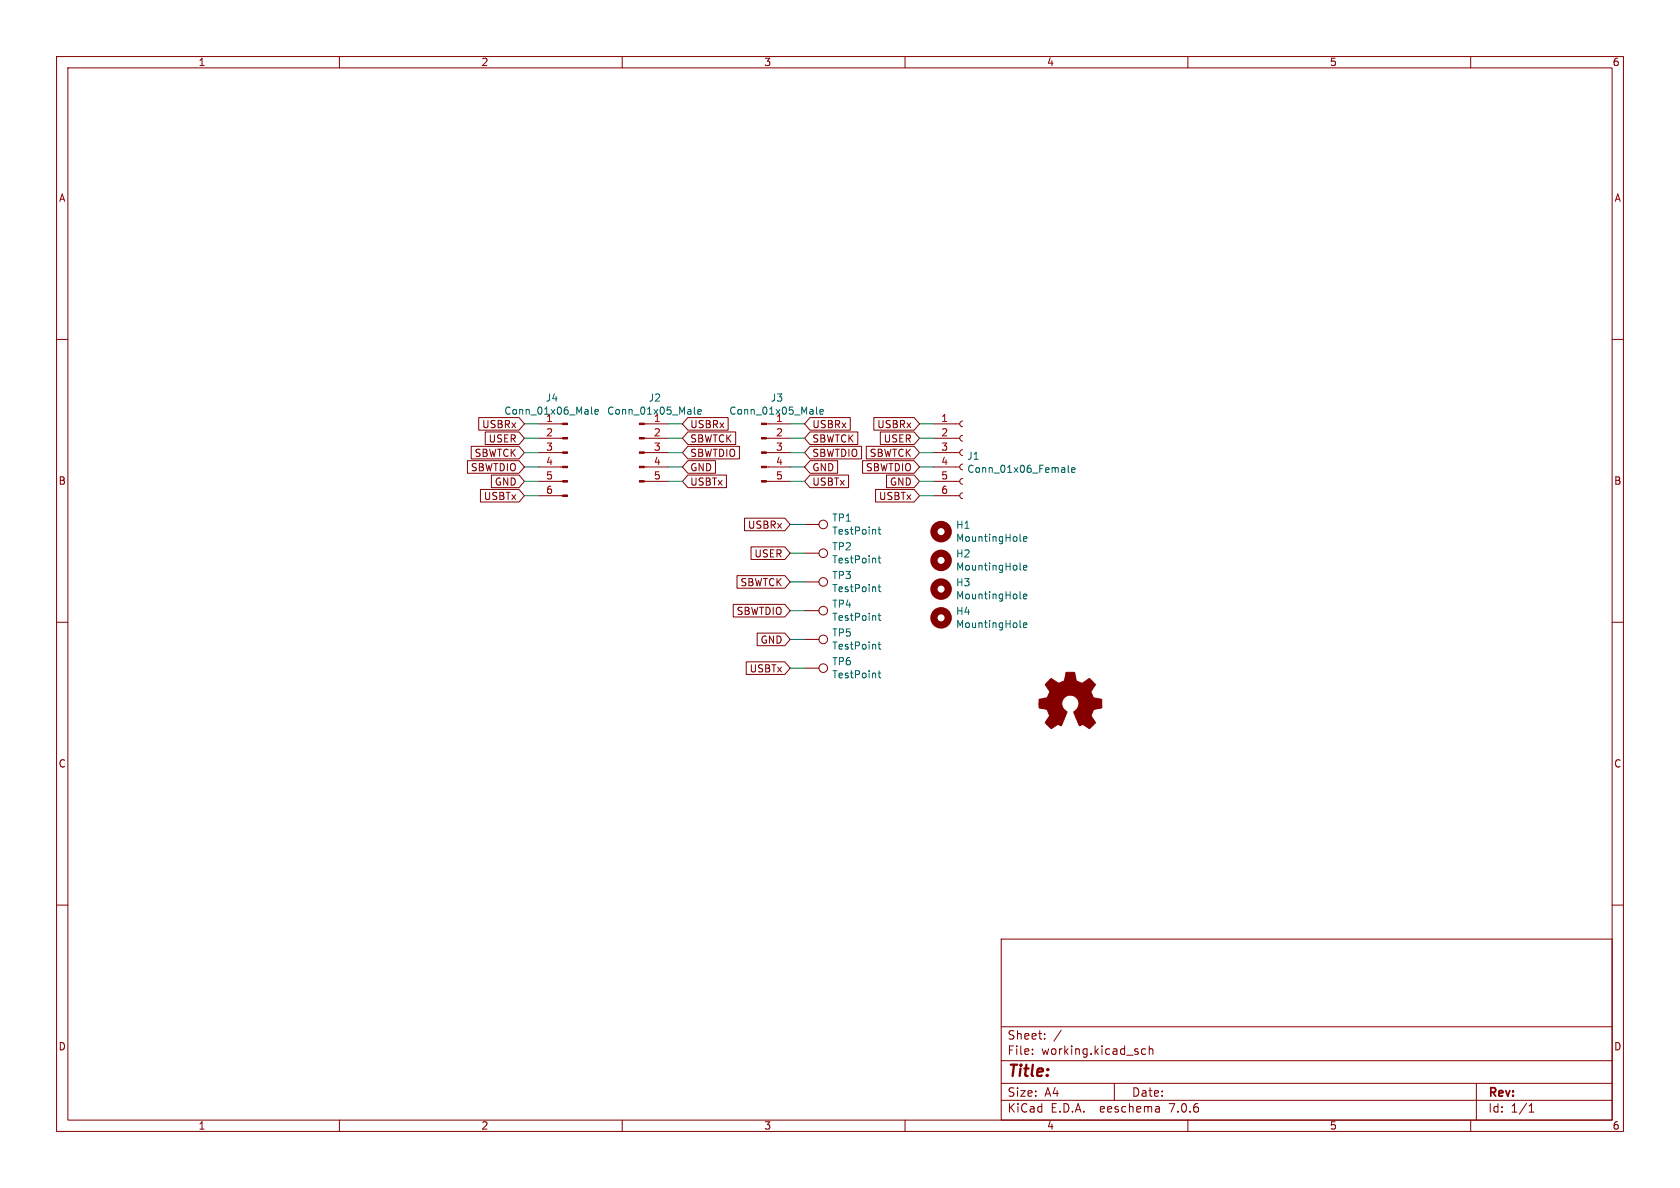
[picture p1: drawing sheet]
(kicad_sch (version 20230121) (generator eeschema)

 (paper "A4")

 (lib_symbols
  (symbol "Connector:TestPoint" (pin_numbers hide) (pin_names (offset 0.762) hide) (in_bom yes) (on_board yes)
   (property "Reference" "TP" (at 0 6.858 0) (effects (font (size 1.27 1.27))))
   (property "Value" "TestPoint" (at 0 5.08 0) (effects (font (size 1.27 1.27))))
   (property "Footprint" "" (at 5.08 0 0) (effects (font (size 1.27 1.27)) hide))
   (property "Datasheet" "~" (at 5.08 0 0) (effects (font (size 1.27 1.27)) hide))
   (symbol "TestPoint_0_1"
    (circle (center 0 3.302) (radius 0.762) (stroke (width 0) (type default)) (fill (type none))))
   (symbol "TestPoint_1_1"
    (pin passive line (at 0 0 90) (length 2.54) (name "1" (effects (font (size 1.27 1.27)))) (number "1" (effects (font (size 1.27 1.27)))))))
  (symbol "Graphic:Logo_Open_Hardware_Small" (in_bom no) (on_board no)
   (property "Reference" "#SYM" (at 0 6.985 0) (effects (font (size 1.27 1.27)) hide))
   (property "Value" "Logo_Open_Hardware_Small" (at 0 -5.715 0) (effects (font (size 1.27 1.27)) hide))
   (property "Footprint" "" (at 0 0 0) (effects (font (size 1.27 1.27)) hide))
   (property "Datasheet" "~" (at 0 0 0) (effects (font (size 1.27 1.27)) hide))
   (property "Sim.Enable" "0" (at 0 0 0) (effects (font (size 1.27 1.27)) hide))
   (symbol "Logo_Open_Hardware_Small_0_1"
    (polyline (pts (xy 3.3528 -4.3434) (xy 3.302 -4.318) (xy 3.175 -4.2418) (xy 2.9972 -4.1148) (xy 2.7686 -3.9624) (xy 2.54 -3.81) (xy 2.3622 -3.7084) (xy 2.2352 -3.6068) (xy 2.1844 -3.5814) (xy 2.159 -3.6068) (xy 2.0574 -3.6576) (xy 1.905 -3.7338) (xy 1.8034 -3.7846) (xy 1.6764 -3.8354) (xy 1.6002 -3.8354) (xy 1.6002 -3.8354) (xy 1.5494 -3.7338) (xy 1.4732 -3.5306) (xy 1.3462 -3.302) (xy 1.2446 -3.0226) (xy 1.1176 -2.7178) (xy 0.9652 -2.413) (xy 0.8636 -2.1082) (xy 0.7366 -1.8288) (xy 0.6604 -1.6256) (xy 0.6096 -1.4732) (xy 0.5842 -1.397) (xy 0.5842 -1.397) (xy 0.6604 -1.3208) (xy 0.7874 -1.2446) (xy 1.0414 -1.016) (xy 1.2954 -0.6858) (xy 1.4478 -0.3302) (xy 1.524 0.0762) (xy 1.4732 0.4572) (xy 1.3208 0.8128) (xy 1.0668 1.143) (xy 0.762 1.3716) (xy 0.4064 1.524) (xy 0 1.5748) (xy -0.381 1.5494) (xy -0.7366 1.397) (xy -1.0668 1.143) (xy -1.2192 0.9906) (xy -1.397 0.6604) (xy -1.524 0.3048) (xy -1.524 0.2286) (xy -1.4986 -0.1778) (xy -1.397 -0.5334) (xy -1.1938 -0.8636) (xy -0.9144 -1.143) (xy -0.8636 -1.1684) (xy -0.7366 -1.27) (xy -0.635 -1.3462) (xy -0.5842 -1.397) (xy -1.0668 -2.5908) (xy -1.143 -2.794) (xy -1.2954 -3.1242) (xy -1.397 -3.4036) (xy -1.4986 -3.6322) (xy -1.5748 -3.7846) (xy -1.6002 -3.8354) (xy -1.6002 -3.8354) (xy -1.651 -3.8354) (xy -1.7272 -3.81) (xy -1.905 -3.7338) (xy -2.0066 -3.683) (xy -2.1336 -3.6068) (xy -2.2098 -3.5814) (xy -2.2606 -3.6068) (xy -2.3622 -3.683) (xy -2.54 -3.81) (xy -2.7686 -3.9624) (xy -2.9718 -4.0894) (xy -3.1496 -4.2164) (xy -3.302 -4.318) (xy -3.3528 -4.3434) (xy -3.3782 -4.3434) (xy -3.429 -4.318) (xy -3.5306 -4.2164) (xy -3.7084 -4.064) (xy -3.937 -3.8354) (xy -3.9624 -3.81) (xy -4.1656 -3.6068) (xy -4.318 -3.4544) (xy -4.4196 -3.3274) (xy -4.445 -3.2766) (xy -4.445 -3.2766) (xy -4.4196 -3.2258) (xy -4.318 -3.0734) (xy -4.2164 -2.8956) (xy -4.064 -2.667) (xy -3.6576 -2.0828) (xy -3.8862 -1.5494) (xy -3.937 -1.3716) (xy -4.0386 -1.1684) (xy -4.0894 -1.0414) (xy -4.1148 -0.9652) (xy -4.191 -0.9398) (xy -4.318 -0.9144) (xy -4.5466 -0.8636) (xy -4.8006 -0.8128) (xy -5.0546 -0.7874) (xy -5.2578 -0.7366) (xy -5.4356 -0.7112) (xy -5.5118 -0.6858) (xy -5.5118 -0.6858) (xy -5.5372 -0.635) (xy -5.5372 -0.5588) (xy -5.5372 -0.4318) (xy -5.5626 -0.2286) (xy -5.5626 0.0762) (xy -5.5626 0.127) (xy -5.5372 0.4064) (xy -5.5372 0.635) (xy -5.5372 0.762) (xy -5.5372 0.8382) (xy -5.5372 0.8382) (xy -5.461 0.8382) (xy -5.3086 0.889) (xy -5.08 0.9144) (xy -4.826 0.9652) (xy -4.8006 0.9906) (xy -4.5466 1.0414) (xy -4.318 1.0668) (xy -4.1656 1.1176) (xy -4.0894 1.143) (xy -4.0894 1.143) (xy -4.0386 1.2446) (xy -3.9624 1.4224) (xy -3.8608 1.6256) (xy -3.7846 1.8288) (xy -3.7084 2.0066) (xy -3.6576 2.159) (xy -3.6322 2.2098) (xy -3.6322 2.2098) (xy -3.683 2.286) (xy -3.7592 2.413) (xy -3.8862 2.5908) (xy -4.064 2.8194) (xy -4.064 2.8448) (xy -4.2164 3.0734) (xy -4.3434 3.2512) (xy -4.4196 3.3782) (xy -4.445 3.4544) (xy -4.445 3.4544) (xy -4.3942 3.5052) (xy -4.2926 3.6322) (xy -4.1148 3.81) (xy -3.937 4.0132) (xy -3.8608 4.064) (xy -3.6576 4.2926) (xy -3.5052 4.4196) (xy -3.4036 4.4958) (xy -3.3528 4.5212) (xy -3.3528 4.5212) (xy -3.302 4.4704) (xy -3.1496 4.3688) (xy -2.9718 4.2418) (xy -2.7432 4.0894) (xy -2.7178 4.0894) (xy -2.4892 3.937) (xy -2.3114 3.81) (xy -2.1844 3.7084) (xy -2.1336 3.683) (xy -2.1082 3.683) (xy -2.032 3.7084) (xy -1.8542 3.7592) (xy -1.6764 3.8354) (xy -1.4732 3.937) (xy -1.27 4.0132) (xy -1.143 4.064) (xy -1.0668 4.1148) (xy -1.0668 4.1148) (xy -1.0414 4.191) (xy -1.016 4.3434) (xy -0.9652 4.572) (xy -0.9144 4.8514) (xy -0.889 4.9022) (xy -0.8382 5.1562) (xy -0.8128 5.3848) (xy -0.7874 5.5372) (xy -0.762 5.588) (xy -0.7112 5.6134) (xy -0.5842 5.6134) (xy -0.4064 5.6134) (xy -0.1524 5.6134) (xy 0.0762 5.6134) (xy 0.3302 5.6134) (xy 0.5334 5.6134) (xy 0.6858 5.588) (xy 0.7366 5.588) (xy 0.7366 5.588) (xy 0.762 5.5118) (xy 0.8128 5.334) (xy 0.8382 5.1054) (xy 0.9144 4.826) (xy 0.9144 4.7752) (xy 0.9652 4.5212) (xy 1.016 4.2926) (xy 1.0414 4.1402) (xy 1.0668 4.0894) (xy 1.0668 4.0894) (xy 1.1938 4.0386) (xy 1.3716 3.9624) (xy 1.5748 3.8608) (xy 2.0828 3.6576) (xy 2.7178 4.0894) (xy 2.7686 4.1402) (xy 2.9972 4.2926) (xy 3.175 4.4196) (xy 3.302 4.4958) (xy 3.3782 4.5212) (xy 3.3782 4.5212) (xy 3.429 4.4704) (xy 3.556 4.3434) (xy 3.7338 4.191) (xy 3.9116 3.9878) (xy 4.064 3.8354) (xy 4.2418 3.6576) (xy 4.3434 3.556) (xy 4.4196 3.4798) (xy 4.4196 3.429) (xy 4.4196 3.4036) (xy 4.3942 3.3274) (xy 4.2926 3.2004) (xy 4.1656 2.9972) (xy 4.0132 2.794) (xy 3.8862 2.5908) (xy 3.7592 2.3876) (xy 3.6576 2.2352) (xy 3.6322 2.159) (xy 3.6322 2.1336) (xy 3.683 2.0066) (xy 3.7592 1.8288) (xy 3.8608 1.6002) (xy 4.064 1.1176) (xy 4.3942 1.0414) (xy 4.5974 1.016) (xy 4.8768 0.9652) (xy 5.1308 0.9144) (xy 5.5372 0.8382) (xy 5.5626 -0.6604) (xy 5.4864 -0.6858) (xy 5.4356 -0.6858) (xy 5.2832 -0.7366) (xy 5.0546 -0.762) (xy 4.8006 -0.8128) (xy 4.5974 -0.8636) (xy 4.3688 -0.9144) (xy 4.2164 -0.9398) (xy 4.1402 -0.9398) (xy 4.1148 -0.9652) (xy 4.064 -1.0668) (xy 3.9878 -1.2446) (xy 3.9116 -1.4478) (xy 3.81 -1.651) (xy 3.7338 -1.8542) (xy 3.683 -2.0066) (xy 3.6576 -2.0828) (xy 3.683 -2.1336) (xy 3.7846 -2.2606) (xy 3.8862 -2.4638) (xy 4.0386 -2.667) (xy 4.191 -2.8956) (xy 4.318 -3.0734) (xy 4.3942 -3.2004) (xy 4.445 -3.2766) (xy 4.4196 -3.3274) (xy 4.3434 -3.429) (xy 4.1656 -3.5814) (xy 3.937 -3.8354) (xy 3.8862 -3.8608) (xy 3.683 -4.064) (xy 3.5306 -4.2164) (xy 3.4036 -4.318) (xy 3.3528 -4.3434)) (stroke (width 0) (type default)) (fill (type outline)))))
  (symbol "Mechanical:MountingHole" (pin_names (offset 1.016)) (in_bom yes) (on_board yes)
   (property "Reference" "H" (at 0 5.08 0) (effects (font (size 1.27 1.27))))
   (property "Value" "MountingHole" (at 0 3.175 0) (effects (font (size 1.27 1.27))))
   (property "Footprint" "" (at 0 0 0) (effects (font (size 1.27 1.27)) hide))
   (property "Datasheet" "~" (at 0 0 0) (effects (font (size 1.27 1.27)) hide))
   (symbol "MountingHole_0_1"
    (circle (center 0 0) (radius 1.27) (stroke (width 1.27) (type default)) (fill (type none)))))
  (symbol "programmer_converter-rescue:Conn_01x05_Male-Connector" (pin_names (offset 1.016) hide) (in_bom yes) (on_board yes)
   (property "Reference" "J" (at 0 7.62 0) (effects (font (size 1.27 1.27))))
   (property "Value" "Connector_Conn_01x05_Male" (at 0 -7.62 0) (effects (font (size 1.27 1.27))))
   (property "Footprint" "" (at 0 0 0) (effects (font (size 1.27 1.27)) hide))
   (property "Datasheet" "" (at 0 0 0) (effects (font (size 1.27 1.27)) hide))
   (symbol "Conn_01x05_Male-Connector_1_1"
    (polyline (pts (xy 1.27 -5.08) (xy 0.8636 -5.08)) (stroke (width 0.1524) (type solid)) (fill (type none)))
    (polyline (pts (xy 1.27 -2.54) (xy 0.8636 -2.54)) (stroke (width 0.1524) (type solid)) (fill (type none)))
    (polyline (pts (xy 1.27 0) (xy 0.8636 0)) (stroke (width 0.1524) (type solid)) (fill (type none)))
    (polyline (pts (xy 1.27 2.54) (xy 0.8636 2.54)) (stroke (width 0.1524) (type solid)) (fill (type none)))
    (polyline (pts (xy 1.27 5.08) (xy 0.8636 5.08)) (stroke (width 0.1524) (type solid)) (fill (type none)))
    (rectangle (start 0.8636 -4.953) (end 0 -5.207) (stroke (width 0.1524) (type solid)) (fill (type outline)))
    (rectangle (start 0.8636 -2.413) (end 0 -2.667) (stroke (width 0.1524) (type solid)) (fill (type outline)))
    (rectangle (start 0.8636 0.127) (end 0 -0.127) (stroke (width 0.1524) (type solid)) (fill (type outline)))
    (rectangle (start 0.8636 2.667) (end 0 2.413) (stroke (width 0.1524) (type solid)) (fill (type outline)))
    (rectangle (start 0.8636 5.207) (end 0 4.953) (stroke (width 0.1524) (type solid)) (fill (type outline)))
    (pin passive line (at 5.08 5.08 180) (length 3.81) (name "Pin_1" (effects (font (size 1.27 1.27)))) (number "1" (effects (font (size 1.27 1.27)))))
    (pin passive line (at 5.08 2.54 180) (length 3.81) (name "Pin_2" (effects (font (size 1.27 1.27)))) (number "2" (effects (font (size 1.27 1.27)))))
    (pin passive line (at 5.08 0 180) (length 3.81) (name "Pin_3" (effects (font (size 1.27 1.27)))) (number "3" (effects (font (size 1.27 1.27)))))
    (pin passive line (at 5.08 -2.54 180) (length 3.81) (name "Pin_4" (effects (font (size 1.27 1.27)))) (number "4" (effects (font (size 1.27 1.27)))))
    (pin passive line (at 5.08 -5.08 180) (length 3.81) (name "Pin_5" (effects (font (size 1.27 1.27)))) (number "5" (effects (font (size 1.27 1.27)))))))
  (symbol "programmer_converter-rescue:Conn_01x06_Female-Connector" (pin_names (offset 1.016) hide) (in_bom yes) (on_board yes)
   (property "Reference" "J" (at 0 7.62 0) (effects (font (size 1.27 1.27))))
   (property "Value" "Connector_Conn_01x06_Female" (at 0 -10.16 0) (effects (font (size 1.27 1.27))))
   (property "Footprint" "" (at 0 0 0) (effects (font (size 1.27 1.27)) hide))
   (property "Datasheet" "" (at 0 0 0) (effects (font (size 1.27 1.27)) hide))
   (symbol "Conn_01x06_Female-Connector_1_1"
    (arc (start 0 -7.112) (mid -0.5058 -7.62) (end 0 -8.128) (stroke (width 0.1524) (type solid)) (fill (type none)))
    (arc (start 0 -4.572) (mid -0.5058 -5.08) (end 0 -5.588) (stroke (width 0.1524) (type solid)) (fill (type none)))
    (arc (start 0 -2.032) (mid -0.5058 -2.54) (end 0 -3.048) (stroke (width 0.1524) (type solid)) (fill (type none)))
    (polyline (pts (xy -1.27 -7.62) (xy -0.508 -7.62)) (stroke (width 0.1524) (type solid)) (fill (type none)))
    (polyline (pts (xy -1.27 -5.08) (xy -0.508 -5.08)) (stroke (width 0.1524) (type solid)) (fill (type none)))
    (polyline (pts (xy -1.27 -2.54) (xy -0.508 -2.54)) (stroke (width 0.1524) (type solid)) (fill (type none)))
    (polyline (pts (xy -1.27 0) (xy -0.508 0)) (stroke (width 0.1524) (type solid)) (fill (type none)))
    (polyline (pts (xy -1.27 2.54) (xy -0.508 2.54)) (stroke (width 0.1524) (type solid)) (fill (type none)))
    (polyline (pts (xy -1.27 5.08) (xy -0.508 5.08)) (stroke (width 0.1524) (type solid)) (fill (type none)))
    (arc (start 0 0.508) (mid -0.5058 0) (end 0 -0.508) (stroke (width 0.1524) (type solid)) (fill (type none)))
    (arc (start 0 3.048) (mid -0.5058 2.54) (end 0 2.032) (stroke (width 0.1524) (type solid)) (fill (type none)))
    (arc (start 0 5.588) (mid -0.5058 5.08) (end 0 4.572) (stroke (width 0.1524) (type solid)) (fill (type none)))
    (pin passive line (at -5.08 5.08 0) (length 3.81) (name "Pin_1" (effects (font (size 1.27 1.27)))) (number "1" (effects (font (size 1.27 1.27)))))
    (pin passive line (at -5.08 2.54 0) (length 3.81) (name "Pin_2" (effects (font (size 1.27 1.27)))) (number "2" (effects (font (size 1.27 1.27)))))
    (pin passive line (at -5.08 0 0) (length 3.81) (name "Pin_3" (effects (font (size 1.27 1.27)))) (number "3" (effects (font (size 1.27 1.27)))))
    (pin passive line (at -5.08 -2.54 0) (length 3.81) (name "Pin_4" (effects (font (size 1.27 1.27)))) (number "4" (effects (font (size 1.27 1.27)))))
    (pin passive line (at -5.08 -5.08 0) (length 3.81) (name "Pin_5" (effects (font (size 1.27 1.27)))) (number "5" (effects (font (size 1.27 1.27)))))
    (pin passive line (at -5.08 -7.62 0) (length 3.81) (name "Pin_6" (effects (font (size 1.27 1.27)))) (number "6" (effects (font (size 1.27 1.27)))))))
  (symbol "programmer_converter-rescue:Conn_01x06_Male-Connector" (pin_names (offset 1.016) hide) (in_bom yes) (on_board yes)
   (property "Reference" "J" (at 0 7.62 0) (effects (font (size 1.27 1.27))))
   (property "Value" "Connector_Conn_01x06_Male" (at 0 -10.16 0) (effects (font (size 1.27 1.27))))
   (property "Footprint" "" (at 0 0 0) (effects (font (size 1.27 1.27)) hide))
   (property "Datasheet" "" (at 0 0 0) (effects (font (size 1.27 1.27)) hide))
   (symbol "Conn_01x06_Male-Connector_1_1"
    (polyline (pts (xy 1.27 -7.62) (xy 0.8636 -7.62)) (stroke (width 0.1524) (type solid)) (fill (type none)))
    (polyline (pts (xy 1.27 -5.08) (xy 0.8636 -5.08)) (stroke (width 0.1524) (type solid)) (fill (type none)))
    (polyline (pts (xy 1.27 -2.54) (xy 0.8636 -2.54)) (stroke (width 0.1524) (type solid)) (fill (type none)))
    (polyline (pts (xy 1.27 0) (xy 0.8636 0)) (stroke (width 0.1524) (type solid)) (fill (type none)))
    (polyline (pts (xy 1.27 2.54) (xy 0.8636 2.54)) (stroke (width 0.1524) (type solid)) (fill (type none)))
    (polyline (pts (xy 1.27 5.08) (xy 0.8636 5.08)) (stroke (width 0.1524) (type solid)) (fill (type none)))
    (rectangle (start 0.8636 -7.493) (end 0 -7.747) (stroke (width 0.1524) (type solid)) (fill (type outline)))
    (rectangle (start 0.8636 -4.953) (end 0 -5.207) (stroke (width 0.1524) (type solid)) (fill (type outline)))
    (rectangle (start 0.8636 -2.413) (end 0 -2.667) (stroke (width 0.1524) (type solid)) (fill (type outline)))
    (rectangle (start 0.8636 0.127) (end 0 -0.127) (stroke (width 0.1524) (type solid)) (fill (type outline)))
    (rectangle (start 0.8636 2.667) (end 0 2.413) (stroke (width 0.1524) (type solid)) (fill (type outline)))
    (rectangle (start 0.8636 5.207) (end 0 4.953) (stroke (width 0.1524) (type solid)) (fill (type outline)))
    (pin passive line (at 5.08 5.08 180) (length 3.81) (name "Pin_1" (effects (font (size 1.27 1.27)))) (number "1" (effects (font (size 1.27 1.27)))))
    (pin passive line (at 5.08 2.54 180) (length 3.81) (name "Pin_2" (effects (font (size 1.27 1.27)))) (number "2" (effects (font (size 1.27 1.27)))))
    (pin passive line (at 5.08 0 180) (length 3.81) (name "Pin_3" (effects (font (size 1.27 1.27)))) (number "3" (effects (font (size 1.27 1.27)))))
    (pin passive line (at 5.08 -2.54 180) (length 3.81) (name "Pin_4" (effects (font (size 1.27 1.27)))) (number "4" (effects (font (size 1.27 1.27)))))
    (pin passive line (at 5.08 -5.08 180) (length 3.81) (name "Pin_5" (effects (font (size 1.27 1.27)))) (number "5" (effects (font (size 1.27 1.27)))))
    (pin passive line (at 5.08 -7.62 180) (length 3.81) (name "Pin_6" (effects (font (size 1.27 1.27)))) (number "6" (effects (font (size 1.27 1.27))))))))


 (wire (pts (xy 95.25 77.47) (xy 92.71 77.47)) (stroke (width 0) (type default)))
 (wire (pts (xy 120.65 82.55) (xy 118.11 82.55)) (stroke (width 0) (type default)))
 (wire (pts (xy 165.1 77.47) (xy 162.56 77.47)) (stroke (width 0) (type default)))
 (wire (pts (xy 142.24 74.93) (xy 139.7 74.93)) (stroke (width 0) (type default)))
 (wire (pts (xy 162.56 87.63) (xy 165.1 87.63)) (stroke (width 0) (type default)))
 (wire (pts (xy 165.1 74.93) (xy 162.56 74.93)) (stroke (width 0) (type default)))
 (wire (pts (xy 95.25 74.93) (xy 92.71 74.93)) (stroke (width 0) (type default)))
 (wire (pts (xy 95.25 80.01) (xy 92.71 80.01)) (stroke (width 0) (type default)))
 (wire (pts (xy 142.24 82.55) (xy 139.7 82.55)) (stroke (width 0) (type default)))
 (wire (pts (xy 142.24 97.79) (xy 139.7 97.79)) (stroke (width 0) (type default)))
 (wire (pts (xy 120.65 74.93) (xy 118.11 74.93)) (stroke (width 0) (type default)))
 (wire (pts (xy 95.25 85.09) (xy 92.71 85.09)) (stroke (width 0) (type default)))
 (wire (pts (xy 142.24 102.87) (xy 139.7 102.87)) (stroke (width 0) (type default)))
 (wire (pts (xy 165.1 82.55) (xy 162.56 82.55)) (stroke (width 0) (type default)))
 (wire (pts (xy 95.25 82.55) (xy 92.71 82.55)) (stroke (width 0) (type default)))
 (wire (pts (xy 142.24 80.01) (xy 139.7 80.01)) (stroke (width 0) (type default)))
 (wire (pts (xy 142.24 77.47) (xy 139.7 77.47)) (stroke (width 0) (type default)))
 (wire (pts (xy 165.1 85.09) (xy 162.56 85.09)) (stroke (width 0) (type default)))
 (wire (pts (xy 142.24 85.09) (xy 139.7 85.09)) (stroke (width 0) (type default)))
 (wire (pts (xy 165.1 80.01) (xy 162.56 80.01)) (stroke (width 0) (type default)))
 (wire (pts (xy 92.71 87.63) (xy 95.25 87.63)) (stroke (width 0) (type default)))
 (wire (pts (xy 142.24 113.03) (xy 139.7 113.03)) (stroke (width 0) (type default)))
 (wire (pts (xy 142.24 107.95) (xy 139.7 107.95)) (stroke (width 0) (type default)))
 (wire (pts (xy 142.24 92.71) (xy 139.7 92.71)) (stroke (width 0) (type default)))
 (wire (pts (xy 139.7 118.11) (xy 142.24 118.11)) (stroke (width 0) (type default)))
 (wire (pts (xy 120.65 77.47) (xy 118.11 77.47)) (stroke (width 0) (type default)))
 (wire (pts (xy 120.65 85.09) (xy 118.11 85.09)) (stroke (width 0) (type default)))
 (wire (pts (xy 120.65 80.01) (xy 118.11 80.01)) (stroke (width 0) (type default)))

 (global_label "GND" (shape input) (at 162.56 85.09 180) (effects (font (size 1.27 1.27)) (justify right))
  (property "Intersheetrefs" "${INTERSHEET_REFS}" (at 162.56 85.09 0) (effects (font (size 1.27 1.27)) hide)))
 (global_label "SBWTDIO" (shape input) (at 139.7 107.95 180) (effects (font (size 1.27 1.27)) (justify right))
  (property "Intersheetrefs" "${INTERSHEET_REFS}" (at 139.7 107.95 0) (effects (font (size 1.27 1.27)) hide)))
 (global_label "SBWTCK" (shape input) (at 120.65 77.47 0) (effects (font (size 1.27 1.27)) (justify left))
  (property "Intersheetrefs" "${INTERSHEET_REFS}" (at 120.65 77.47 0) (effects (font (size 1.27 1.27)) hide)))
 (global_label "USBRx" (shape input) (at 92.71 74.93 180) (effects (font (size 1.27 1.27)) (justify right))
  (property "Intersheetrefs" "${INTERSHEET_REFS}" (at 92.71 74.93 0) (effects (font (size 1.27 1.27)) hide)))
 (global_label "USBTx" (shape input) (at 92.71 87.63 180) (effects (font (size 1.27 1.27)) (justify right))
  (property "Intersheetrefs" "${INTERSHEET_REFS}" (at 92.71 87.63 0) (effects (font (size 1.27 1.27)) hide)))
 (global_label "USBTx" (shape input) (at 162.56 87.63 180) (effects (font (size 1.27 1.27)) (justify right))
  (property "Intersheetrefs" "${INTERSHEET_REFS}" (at 162.56 87.63 0) (effects (font (size 1.27 1.27)) hide)))
 (global_label "SBWTDIO" (shape input) (at 120.65 80.01 0) (effects (font (size 1.27 1.27)) (justify left))
  (property "Intersheetrefs" "${INTERSHEET_REFS}" (at 120.65 80.01 0) (effects (font (size 1.27 1.27)) hide)))
 (global_label "GND" (shape input) (at 139.7 113.03 180) (effects (font (size 1.27 1.27)) (justify right))
  (property "Intersheetrefs" "${INTERSHEET_REFS}" (at 139.7 113.03 0) (effects (font (size 1.27 1.27)) hide)))
 (global_label "SBWTDIO" (shape input) (at 162.56 82.55 180) (effects (font (size 1.27 1.27)) (justify right))
  (property "Intersheetrefs" "${INTERSHEET_REFS}" (at 162.56 82.55 0) (effects (font (size 1.27 1.27)) hide)))
 (global_label "USBTx" (shape input) (at 139.7 118.11 180) (effects (font (size 1.27 1.27)) (justify right))
  (property "Intersheetrefs" "${INTERSHEET_REFS}" (at 139.7 118.11 0) (effects (font (size 1.27 1.27)) hide)))
 (global_label "GND" (shape input) (at 142.24 82.55 0) (effects (font (size 1.27 1.27)) (justify left))
  (property "Intersheetrefs" "${INTERSHEET_REFS}" (at 142.24 82.55 0) (effects (font (size 1.27 1.27)) hide)))
 (global_label "SBWTCK" (shape input) (at 162.56 80.01 180) (effects (font (size 1.27 1.27)) (justify right))
  (property "Intersheetrefs" "${INTERSHEET_REFS}" (at 162.56 80.01 0) (effects (font (size 1.27 1.27)) hide)))
 (global_label "USER" (shape input) (at 162.56 77.47 180) (effects (font (size 1.27 1.27)) (justify right))
  (property "Intersheetrefs" "${INTERSHEET_REFS}" (at 162.56 77.47 0) (effects (font (size 1.27 1.27)) hide)))
 (global_label "USER" (shape input) (at 92.71 77.47 180) (effects (font (size 1.27 1.27)) (justify right))
  (property "Intersheetrefs" "${INTERSHEET_REFS}" (at 92.71 77.47 0) (effects (font (size 1.27 1.27)) hide)))
 (global_label "GND" (shape input) (at 92.71 85.09 180) (effects (font (size 1.27 1.27)) (justify right))
  (property "Intersheetrefs" "${INTERSHEET_REFS}" (at 92.71 85.09 0) (effects (font (size 1.27 1.27)) hide)))
 (global_label "USBRx" (shape input) (at 139.7 92.71 180) (effects (font (size 1.27 1.27)) (justify right))
  (property "Intersheetrefs" "${INTERSHEET_REFS}" (at 139.7 92.71 0) (effects (font (size 1.27 1.27)) hide)))
 (global_label "SBWTDIO" (shape input) (at 92.71 82.55 180) (effects (font (size 1.27 1.27)) (justify right))
  (property "Intersheetrefs" "${INTERSHEET_REFS}" (at 92.71 82.55 0) (effects (font (size 1.27 1.27)) hide)))
 (global_label "USBTx" (shape input) (at 120.65 85.09 0) (effects (font (size 1.27 1.27)) (justify left))
  (property "Intersheetrefs" "${INTERSHEET_REFS}" (at 120.65 85.09 0) (effects (font (size 1.27 1.27)) hide)))
 (global_label "SBWTCK" (shape input) (at 92.71 80.01 180) (effects (font (size 1.27 1.27)) (justify right))
  (property "Intersheetrefs" "${INTERSHEET_REFS}" (at 92.71 80.01 0) (effects (font (size 1.27 1.27)) hide)))
 (global_label "SBWTDIO" (shape input) (at 142.24 80.01 0) (effects (font (size 1.27 1.27)) (justify left))
  (property "Intersheetrefs" "${INTERSHEET_REFS}" (at 142.24 80.01 0) (effects (font (size 1.27 1.27)) hide)))
 (global_label "USBRx" (shape input) (at 162.56 74.93 180) (effects (font (size 1.27 1.27)) (justify right))
  (property "Intersheetrefs" "${INTERSHEET_REFS}" (at 162.56 74.93 0) (effects (font (size 1.27 1.27)) hide)))
 (global_label "USER" (shape input) (at 139.7 97.79 180) (effects (font (size 1.27 1.27)) (justify right))
  (property "Intersheetrefs" "${INTERSHEET_REFS}" (at 139.7 97.79 0) (effects (font (size 1.27 1.27)) hide)))
 (global_label "SBWTCK" (shape input) (at 139.7 102.87 180) (effects (font (size 1.27 1.27)) (justify right))
  (property "Intersheetrefs" "${INTERSHEET_REFS}" (at 139.7 102.87 0) (effects (font (size 1.27 1.27)) hide)))
 (global_label "USBRx" (shape input) (at 142.24 74.93 0) (effects (font (size 1.27 1.27)) (justify left))
  (property "Intersheetrefs" "${INTERSHEET_REFS}" (at 142.24 74.93 0) (effects (font (size 1.27 1.27)) hide)))
 (global_label "USBRx" (shape input) (at 120.65 74.93 0) (effects (font (size 1.27 1.27)) (justify left))
  (property "Intersheetrefs" "${INTERSHEET_REFS}" (at 120.65 74.93 0) (effects (font (size 1.27 1.27)) hide)))
 (global_label "USBTx" (shape input) (at 142.24 85.09 0) (effects (font (size 1.27 1.27)) (justify left))
  (property "Intersheetrefs" "${INTERSHEET_REFS}" (at 142.24 85.09 0) (effects (font (size 1.27 1.27)) hide)))
 (global_label "GND" (shape input) (at 120.65 82.55 0) (effects (font (size 1.27 1.27)) (justify left))
  (property "Intersheetrefs" "${INTERSHEET_REFS}" (at 120.65 82.55 0) (effects (font (size 1.27 1.27)) hide)))
 (global_label "SBWTCK" (shape input) (at 142.24 77.47 0) (effects (font (size 1.27 1.27)) (justify left))
  (property "Intersheetrefs" "${INTERSHEET_REFS}" (at 142.24 77.47 0) (effects (font (size 1.27 1.27)) hide)))

 (symbol (lib_id "programmer_converter-rescue:Conn_01x06_Female-Connector") (at 170.18 80.01 0) (unit 1) (in_bom yes) (on_board yes) (dnp no)
  (property "Reference" "J1" (at 170.8912 80.6196 0) (effects (font (size 1.27 1.27)) (justify left)))
  (property "Value" "Conn_01x06_Female" (at 170.8912 82.931 0) (effects (font (size 1.27 1.27)) (justify left)))
  (property "Footprint" "Gigahawk:851-87-006-20-001101" (at 170.18 80.01 0) (effects (font (size 1.27 1.27)) hide))
  (property "Datasheet" "https://www.precidip.com/AppHost/9696,1/Scripts/Modules/Catalog/Default.aspx?c=7&i=204&p=80&pdf=1&dsku=851-PP-NNN-20-001101" (at 170.18 80.01 0) (effects (font (size 1.27 1.27)) hide))
  (property "Digikey" "1212-1351-ND" (at 170.18 80.01 0) (effects (font (size 1.27 1.27)) hide)) (pin "1") (pin "2") (pin "3") (pin "4") (pin "5") (pin "6"))

 (symbol (lib_id "programmer_converter-rescue:Conn_01x05_Male-Connector") (at 134.62 80.01 0) (unit 1) (in_bom yes) (on_board yes) (dnp no)
  (property "Reference" "J3" (at 137.3632 70.3326 0) (effects (font (size 1.27 1.27))))
  (property "Value" "Conn_01x05_Male" (at 137.3632 72.644 0) (effects (font (size 1.27 1.27))))
  (property "Footprint" "Connector_PinHeader_2.54mm:PinHeader_1x05_P2.54mm_Vertical" (at 134.62 80.01 0) (effects (font (size 1.27 1.27)) hide))
  (property "Datasheet" "~" (at 134.62 80.01 0) (effects (font (size 1.27 1.27)) hide)) (pin "1") (pin "2") (pin "3") (pin "4") (pin "5"))

 (symbol (lib_id "programmer_converter-rescue:Conn_01x05_Male-Connector") (at 113.03 80.01 0) (unit 1) (in_bom yes) (on_board yes) (dnp no)
  (property "Reference" "J2" (at 115.7732 70.3326 0) (effects (font (size 1.27 1.27))))
  (property "Value" "Conn_01x05_Male" (at 115.7732 72.644 0) (effects (font (size 1.27 1.27))))
  (property "Footprint" "Connector_PinHeader_2.54mm:PinHeader_1x05_P2.54mm_Vertical" (at 113.03 80.01 0) (effects (font (size 1.27 1.27)) hide))
  (property "Datasheet" "~" (at 113.03 80.01 0) (effects (font (size 1.27 1.27)) hide)) (pin "1") (pin "2") (pin "3") (pin "4") (pin "5"))

 (symbol (lib_id "Connector:TestPoint") (at 142.24 92.71 270) (unit 1) (in_bom yes) (on_board yes) (dnp no)
  (property "Reference" "TP1" (at 147.0152 91.5416 90) (effects (font (size 1.27 1.27)) (justify left)))
  (property "Value" "TestPoint" (at 147.0152 93.853 90) (effects (font (size 1.27 1.27)) (justify left)))
  (property "Footprint" "TestPoint:TestPoint_Pad_2.0x2.0mm" (at 142.24 97.79 0) (effects (font (size 1.27 1.27)) hide))
  (property "Datasheet" "~" (at 142.24 97.79 0) (effects (font (size 1.27 1.27)) hide)) (pin "1"))

 (symbol (lib_id "Connector:TestPoint") (at 142.24 97.79 270) (unit 1) (in_bom yes) (on_board yes) (dnp no)
  (property "Reference" "TP2" (at 147.0152 96.6216 90) (effects (font (size 1.27 1.27)) (justify left)))
  (property "Value" "TestPoint" (at 147.0152 98.933 90) (effects (font (size 1.27 1.27)) (justify left)))
  (property "Footprint" "TestPoint:TestPoint_Pad_2.0x2.0mm" (at 142.24 102.87 0) (effects (font (size 1.27 1.27)) hide))
  (property "Datasheet" "~" (at 142.24 102.87 0) (effects (font (size 1.27 1.27)) hide)) (pin "1"))

 (symbol (lib_id "Connector:TestPoint") (at 142.24 102.87 270) (unit 1) (in_bom yes) (on_board yes) (dnp no)
  (property "Reference" "TP3" (at 147.0152 101.7016 90) (effects (font (size 1.27 1.27)) (justify left)))
  (property "Value" "TestPoint" (at 147.0152 104.013 90) (effects (font (size 1.27 1.27)) (justify left)))
  (property "Footprint" "TestPoint:TestPoint_Pad_2.0x2.0mm" (at 142.24 107.95 0) (effects (font (size 1.27 1.27)) hide))
  (property "Datasheet" "~" (at 142.24 107.95 0) (effects (font (size 1.27 1.27)) hide)) (pin "1"))

 (symbol (lib_id "Connector:TestPoint") (at 142.24 107.95 270) (unit 1) (in_bom yes) (on_board yes) (dnp no)
  (property "Reference" "TP4" (at 147.0152 106.7816 90) (effects (font (size 1.27 1.27)) (justify left)))
  (property "Value" "TestPoint" (at 147.0152 109.093 90) (effects (font (size 1.27 1.27)) (justify left)))
  (property "Footprint" "TestPoint:TestPoint_Pad_2.0x2.0mm" (at 142.24 113.03 0) (effects (font (size 1.27 1.27)) hide))
  (property "Datasheet" "~" (at 142.24 113.03 0) (effects (font (size 1.27 1.27)) hide)) (pin "1"))

 (symbol (lib_id "Connector:TestPoint") (at 142.24 113.03 270) (unit 1) (in_bom yes) (on_board yes) (dnp no)
  (property "Reference" "TP5" (at 147.0152 111.8616 90) (effects (font (size 1.27 1.27)) (justify left)))
  (property "Value" "TestPoint" (at 147.0152 114.173 90) (effects (font (size 1.27 1.27)) (justify left)))
  (property "Footprint" "TestPoint:TestPoint_Pad_2.0x2.0mm" (at 142.24 118.11 0) (effects (font (size 1.27 1.27)) hide))
  (property "Datasheet" "~" (at 142.24 118.11 0) (effects (font (size 1.27 1.27)) hide)) (pin "1"))

 (symbol (lib_id "Connector:TestPoint") (at 142.24 118.11 270) (unit 1) (in_bom yes) (on_board yes) (dnp no)
  (property "Reference" "TP6" (at 147.0152 116.9416 90) (effects (font (size 1.27 1.27)) (justify left)))
  (property "Value" "TestPoint" (at 147.0152 119.253 90) (effects (font (size 1.27 1.27)) (justify left)))
  (property "Footprint" "TestPoint:TestPoint_Pad_2.0x2.0mm" (at 142.24 123.19 0) (effects (font (size 1.27 1.27)) hide))
  (property "Datasheet" "~" (at 142.24 123.19 0) (effects (font (size 1.27 1.27)) hide)) (pin "1"))

 (symbol (lib_id "Mechanical:MountingHole") (at 166.37 93.98 0) (unit 1) (in_bom yes) (on_board yes) (dnp no)
  (property "Reference" "H1" (at 168.91 92.8116 0) (effects (font (size 1.27 1.27)) (justify left)))
  (property "Value" "MountingHole" (at 168.91 95.123 0) (effects (font (size 1.27 1.27)) (justify left)))
  (property "Footprint" "MountingHole:MountingHole_2.7mm_M2.5" (at 166.37 93.98 0) (effects (font (size 1.27 1.27)) hide))
  (property "Datasheet" "~" (at 166.37 93.98 0) (effects (font (size 1.27 1.27)) hide)))

 (symbol (lib_id "Mechanical:MountingHole") (at 166.37 99.06 0) (unit 1) (in_bom yes) (on_board yes) (dnp no)
  (property "Reference" "H2" (at 168.91 97.8916 0) (effects (font (size 1.27 1.27)) (justify left)))
  (property "Value" "MountingHole" (at 168.91 100.203 0) (effects (font (size 1.27 1.27)) (justify left)))
  (property "Footprint" "MountingHole:MountingHole_2.7mm_M2.5" (at 166.37 99.06 0) (effects (font (size 1.27 1.27)) hide))
  (property "Datasheet" "~" (at 166.37 99.06 0) (effects (font (size 1.27 1.27)) hide)))

 (symbol (lib_id "Mechanical:MountingHole") (at 166.37 104.14 0) (unit 1) (in_bom yes) (on_board yes) (dnp no)
  (property "Reference" "H3" (at 168.91 102.9716 0) (effects (font (size 1.27 1.27)) (justify left)))
  (property "Value" "MountingHole" (at 168.91 105.283 0) (effects (font (size 1.27 1.27)) (justify left)))
  (property "Footprint" "MountingHole:MountingHole_2.7mm_M2.5" (at 166.37 104.14 0) (effects (font (size 1.27 1.27)) hide))
  (property "Datasheet" "~" (at 166.37 104.14 0) (effects (font (size 1.27 1.27)) hide)))

 (symbol (lib_id "Mechanical:MountingHole") (at 166.37 109.22 0) (unit 1) (in_bom yes) (on_board yes) (dnp no)
  (property "Reference" "H4" (at 168.91 108.0516 0) (effects (font (size 1.27 1.27)) (justify left)))
  (property "Value" "MountingHole" (at 168.91 110.363 0) (effects (font (size 1.27 1.27)) (justify left)))
  (property "Footprint" "MountingHole:MountingHole_2.7mm_M2.5" (at 166.37 109.22 0) (effects (font (size 1.27 1.27)) hide))
  (property "Datasheet" "~" (at 166.37 109.22 0) (effects (font (size 1.27 1.27)) hide)))

 (symbol (lib_id "Graphic:Logo_Open_Hardware_Small") (at 189.23 124.46 0) (unit 1) (in_bom yes) (on_board yes) (dnp no)
  (property "Reference" "LOGO1" (at 189.23 117.475 0) (effects (font (size 1.27 1.27)) hide))
  (property "Value" "Logo_Open_Hardware_Small" (at 189.23 130.175 0) (effects (font (size 1.27 1.27)) hide))
  (property "Footprint" "Symbol:OSHW-Logo_5.7x6mm_SilkScreen" (at 189.23 124.46 0) (effects (font (size 1.27 1.27)) hide))
  (property "Datasheet" "~" (at 189.23 124.46 0) (effects (font (size 1.27 1.27)) hide)))

 (symbol (lib_id "programmer_converter-rescue:Conn_01x06_Male-Connector") (at 100.33 80.01 0) (mirror y) (unit 1) (in_bom yes) (on_board yes) (dnp no)
  (property "Reference" "J4" (at 97.5868 70.3326 0) (effects (font (size 1.27 1.27))))
  (property "Value" "Conn_01x06_Male" (at 97.5868 72.644 0) (effects (font (size 1.27 1.27))))
  (property "Footprint" "Connector_PinHeader_1.27mm:PinHeader_1x06_P1.27mm_Horizontal" (at 100.33 80.01 0) (effects (font (size 1.27 1.27)) hide))
  (property "Datasheet" "https://media.metz-connect.com/files/171/Data_sheet_PR20BXXHBNN.PDF" (at 100.33 80.01 0) (effects (font (size 1.27 1.27)) hide))
  (property "Digikey" "1849-PR20B06HBNN-ND" (at 100.33 80.01 0) (effects (font (size 1.27 1.27)) hide)) (pin "1") (pin "2") (pin "3") (pin "4") (pin "5") (pin "6"))

 (sheet_instances (path "" (page "1"))))
